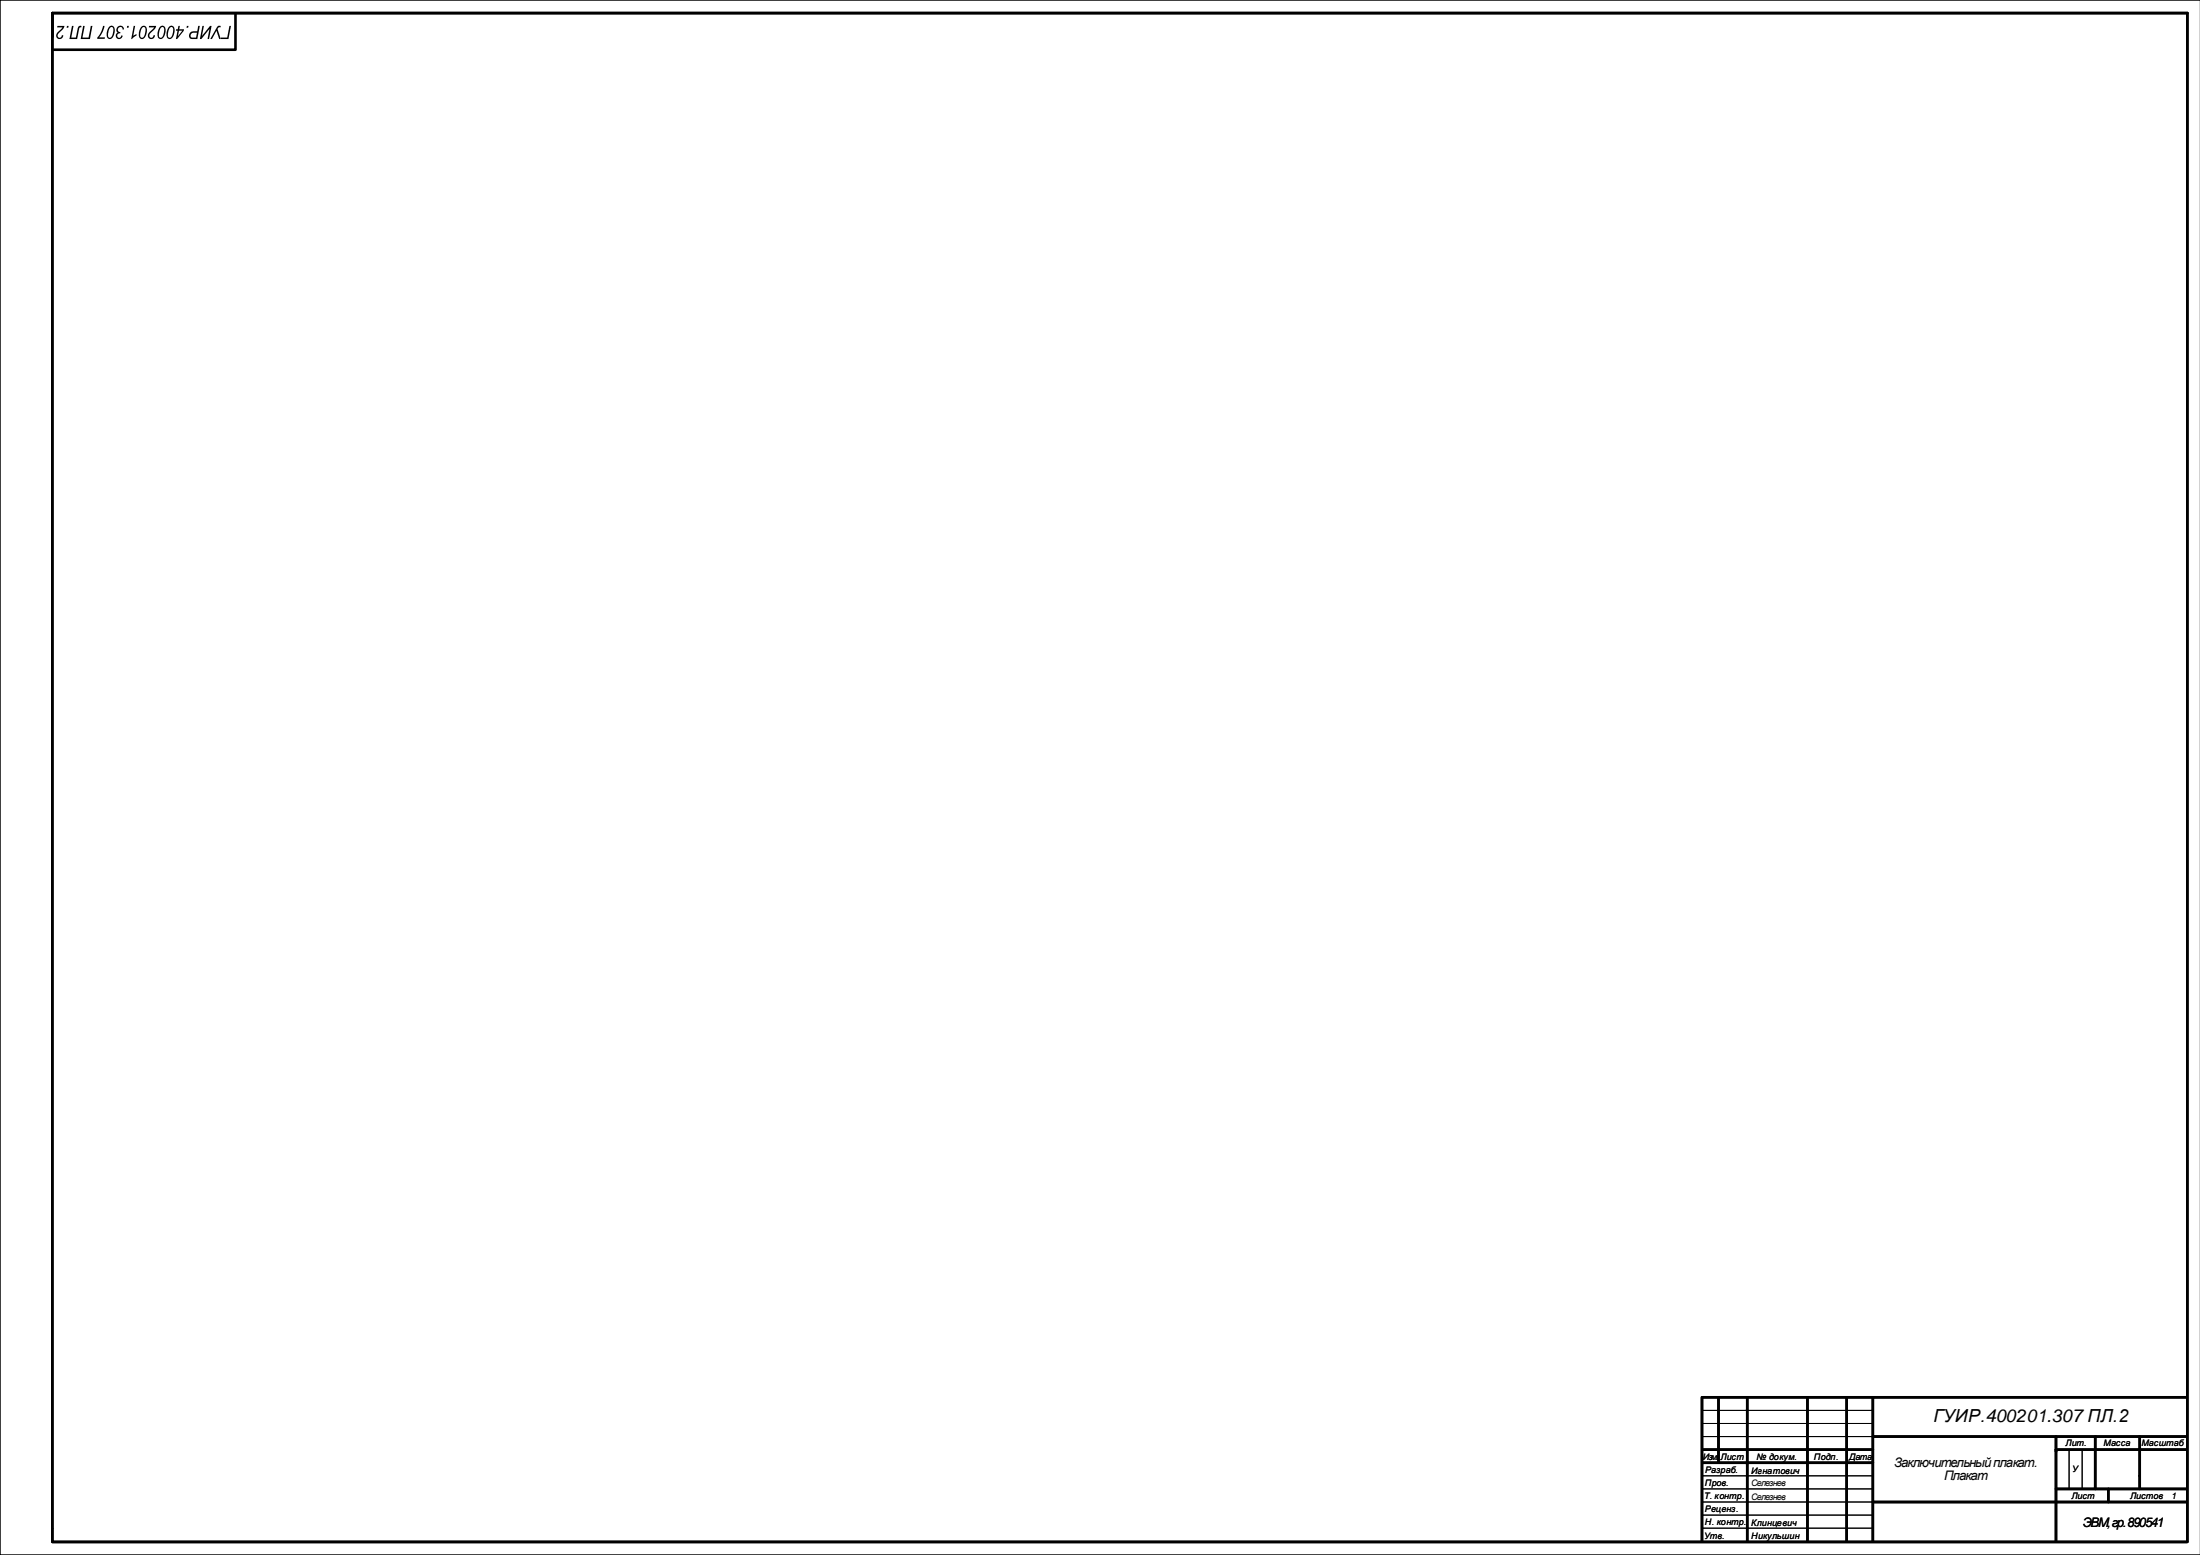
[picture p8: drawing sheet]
<svg xmlns="http://www.w3.org/2000/svg" width="841mm" height="594mm" viewBox="0 0 841 594" stroke-linecap="round" stroke-linejoin="round" font-family="sans-serif">
<path d="M840.9 0h-840.9v594h840.9M650.8 538.8h65M650.8 543.8h65M650.8 548.7h65M790.8 553.7v15.1M795.8 553.7v15.1M650.8 563.7h65M650.8 568.8h65M650.8 573.8h65M650.8 578.7h65M650.8 583.7h65" fill="none" stroke="#000" stroke-width=".38"/>
<g fill="none" stroke="#000" stroke-width="1">
<path d="M20 14v-9h816v583.8M20 5v578.7M90 5.4v13.6h-70M650.5 533.7v55.1M650.8 533.7h185M656.8 534.3v24.4M667.8 533.7v55.1M690.8 533.7v55.1M705.8 533.7v55.1M715.8 533.7v55.1M650.8 553.7h65M650.8 558.7h65"/>
<path d="M715.8 548.7h120M785.8 548.7v40.1M785.8 553.7h50M800.8 548.7v20.1M817.8 548.7v20.1M715.8 573.8h120M785.8 568.8h50M805.8 568.8v5M20 584v5h816"/>
</g>
<g fill="#000">
<path d="M48.6 9.9h.6l-.1 .7h-.6zM44.9 10.3a1.41 1.41 0 0 1 1.6-.4 1.41 1.41 0 0 1 .9 1.3l-.5 .1a.91 .91 0 0 0-1-.9 .91 .91 0 0 0-.9 1 .91 .91 0 0 0 1 .8l-.1 .5a.84 .84 0 0 0-1.2 .5 .84 .84 0 0 0 .7 1.1 .84 .84 0 0 0 1-.8l.5 .1a1.34 1.34 0 0 1-2 1.2 1.34 1.34 0 0 1 .1-2.3 1.38 1.38 0 0 1-.1-2.2zM41.8 10.2a1.36 1.36 0 0 1 1.7-.1 1.36 1.36 0 0 1 .4 1.8 2.62 2.62 0 0 1-2.2 3 2.64 2.64 0 0 1-.6-3.7zM42 10.6l-.6 1.8a1.44 1.44 0 0 0 .6 2 3.1 3.1 0 0 0 .9-4.1zM39.4 9.9h.6l-.4 1.2-1.7 3.2h2.2l-.1 .5h-2.9l1.6-2.9zM31.8 9.9h.6l-.9 4.4h2.4l.8-4.4h.6l-.9 5h-3.6zM27.5 9.9h.6l-.9 4.4h1.8l.5-2.7a1.36 1.36 0 0 1 1.7-1.7l-.2 .6h-.4l-.3 .3-.8 4.1h-3zM25.6 9.9h.6l-.1 .7h-.6zM21.9 9.9h2.7l-.5 1.1-1.5 1.6a.88 .88 0 0 0-.5 1.4 .88 .88 0 0 0 1.5-.3l.1-.3 .5 .1a1.43 1.43 0 0 1-2.2 1.2 1.43 1.43 0 0 1 .2-2.5l1.7-1.7h-2.1z"/>
<path d="M68.2 9.9h.5l-.2 1.3h1.8l-.1 .6-2.5 3.1h-.5l.6-3.2h-.6l.1-.5h.6zM68.4 11.7l-.4 2.1 1.7-2.1zM64.7 10.2a1.36 1.36 0 0 1 1.7-.1 1.36 1.36 0 0 1 .3 1.8 2.62 2.62 0 0 1-2.1 3 2.64 2.64 0 0 1-.6-3.7zM64.9 10.6l-.6 1.8a1.44 1.44 0 0 0 .5 2 3.1 3.1 0 0 0 .9-4.1zM61.2 10.2a1.36 1.36 0 0 1 1.8-.1 1.36 1.36 0 0 1 .3 1.8 2.62 2.62 0 0 1-2.2 3 2.64 2.64 0 0 1-.5-3.7zM61.5 10.6l-.7 1.8a1.44 1.44 0 0 0 .6 2 3.1 3.1 0 0 0 .9-4.1zM57 9.9h2.7l-.5 1.1-1.6 1.6a.88 .88 0 0 0-.5 1.4 .88 .88 0 0 0 1.5-.3l.1-.3 .6 .1a1.43 1.43 0 0 1-2.2 1.2 1.43 1.43 0 0 1 .1-2.5l1.7-1.7h-2zM54.1 10.2a1.36 1.36 0 0 1 1.7-.1 1.36 1.36 0 0 1 .4 1.8 2.62 2.62 0 0 1-2.2 3 2.64 2.64 0 0 1-.6-3.7zM54.3 10.6l-.6 1.8a1.44 1.44 0 0 0 .6 2 3.1 3.1 0 0 0 .9-4.1zM51.1 9.9h.6l-.8 3.8 1.3-.7-.1 .6-2 1.3z"/>
<path d="M87.7 9.9h.6l-1 5h-2.9l.1-.6h2.3zM83.2 10l1.2-.1-.1 .6h-.7l-.5 .6 1.3 3.8h-.6l-1.1-3.2-1.7 3.2h-.6zM77.4 9.9h.5l-.7 3.8 3.1-3.8h.6l-1 5h-.6l.8-3.8-3.1 3.8h-.6zM72.8 12.4l.9-.4 1.7-.1 .4-2h.6l-1 5h-1.9a1.4 1.4 0 0 1-1.2-1 1.4 1.4 0 0 1 .5-1.5zM73.1 12.9a.83 .83 0 0 0-.2 1 .83 .83 0 0 0 .9 .5h1.1l.4-1.9-1.7 .1zM71.4 9.9h.6l-.1 .7h-.6z"/>
</g>
<text font-size="6.9" x="739" y="543.3">ГУИР.400201.307 ПЛ.2</text>
<g font-size="5">
<text x="724" y="560.5">Заключительный плакат.</text>
<text x="743" y="565.5">Плакат</text>
<text x="796.1" y="583.3">ЭВМ, гр. 890541</text>
</g>
<g font-size="3.4">
<text x="650.9" y="557.6">Изм.</text>
<text x="657.6" y="557.7">Лист</text>
<text x="671.4" y="557.6">№ докум.</text>
<text x="693.3" y="557.7">Подп.</text>
<text x="706.8" y="557.6">Дата</text>
<text x="789.4" y="552.5">Лит.</text>
<text x="804" y="552.5">Масса</text>
<text x="818.4" y="552.5">Масштаб</text>
<text x="651.7" y="562.7">Разраб.</text>
<text x="669.4" y="563.1">Игнатович</text>
<text x="792" y="562.3">У</text>
<text x="651.6" y="567.7">Пров.</text>
<text x="669.4" y="567.8">Селезнев</text>
<text x="651.3" y="572.8">Т. контр.</text>
<text x="669.4" y="572.8">Селезнев</text>
<text x="791.7" y="572.5">Лист</text>
<text x="814.1" y="572.5">Листов</text>
<text x="829.8" y="572.6">1</text>
<text x="651.6" y="577.7">Реценз.</text>
<text x="651.4" y="587.8">Утв.</text>
<text x="651.6" y="582.7">Н. контр.</text>
<text x="669.4" y="582.8">Клинцевич</text>
<text x="669.4" y="587.8">Никульшин</text>
</g>
</svg>
